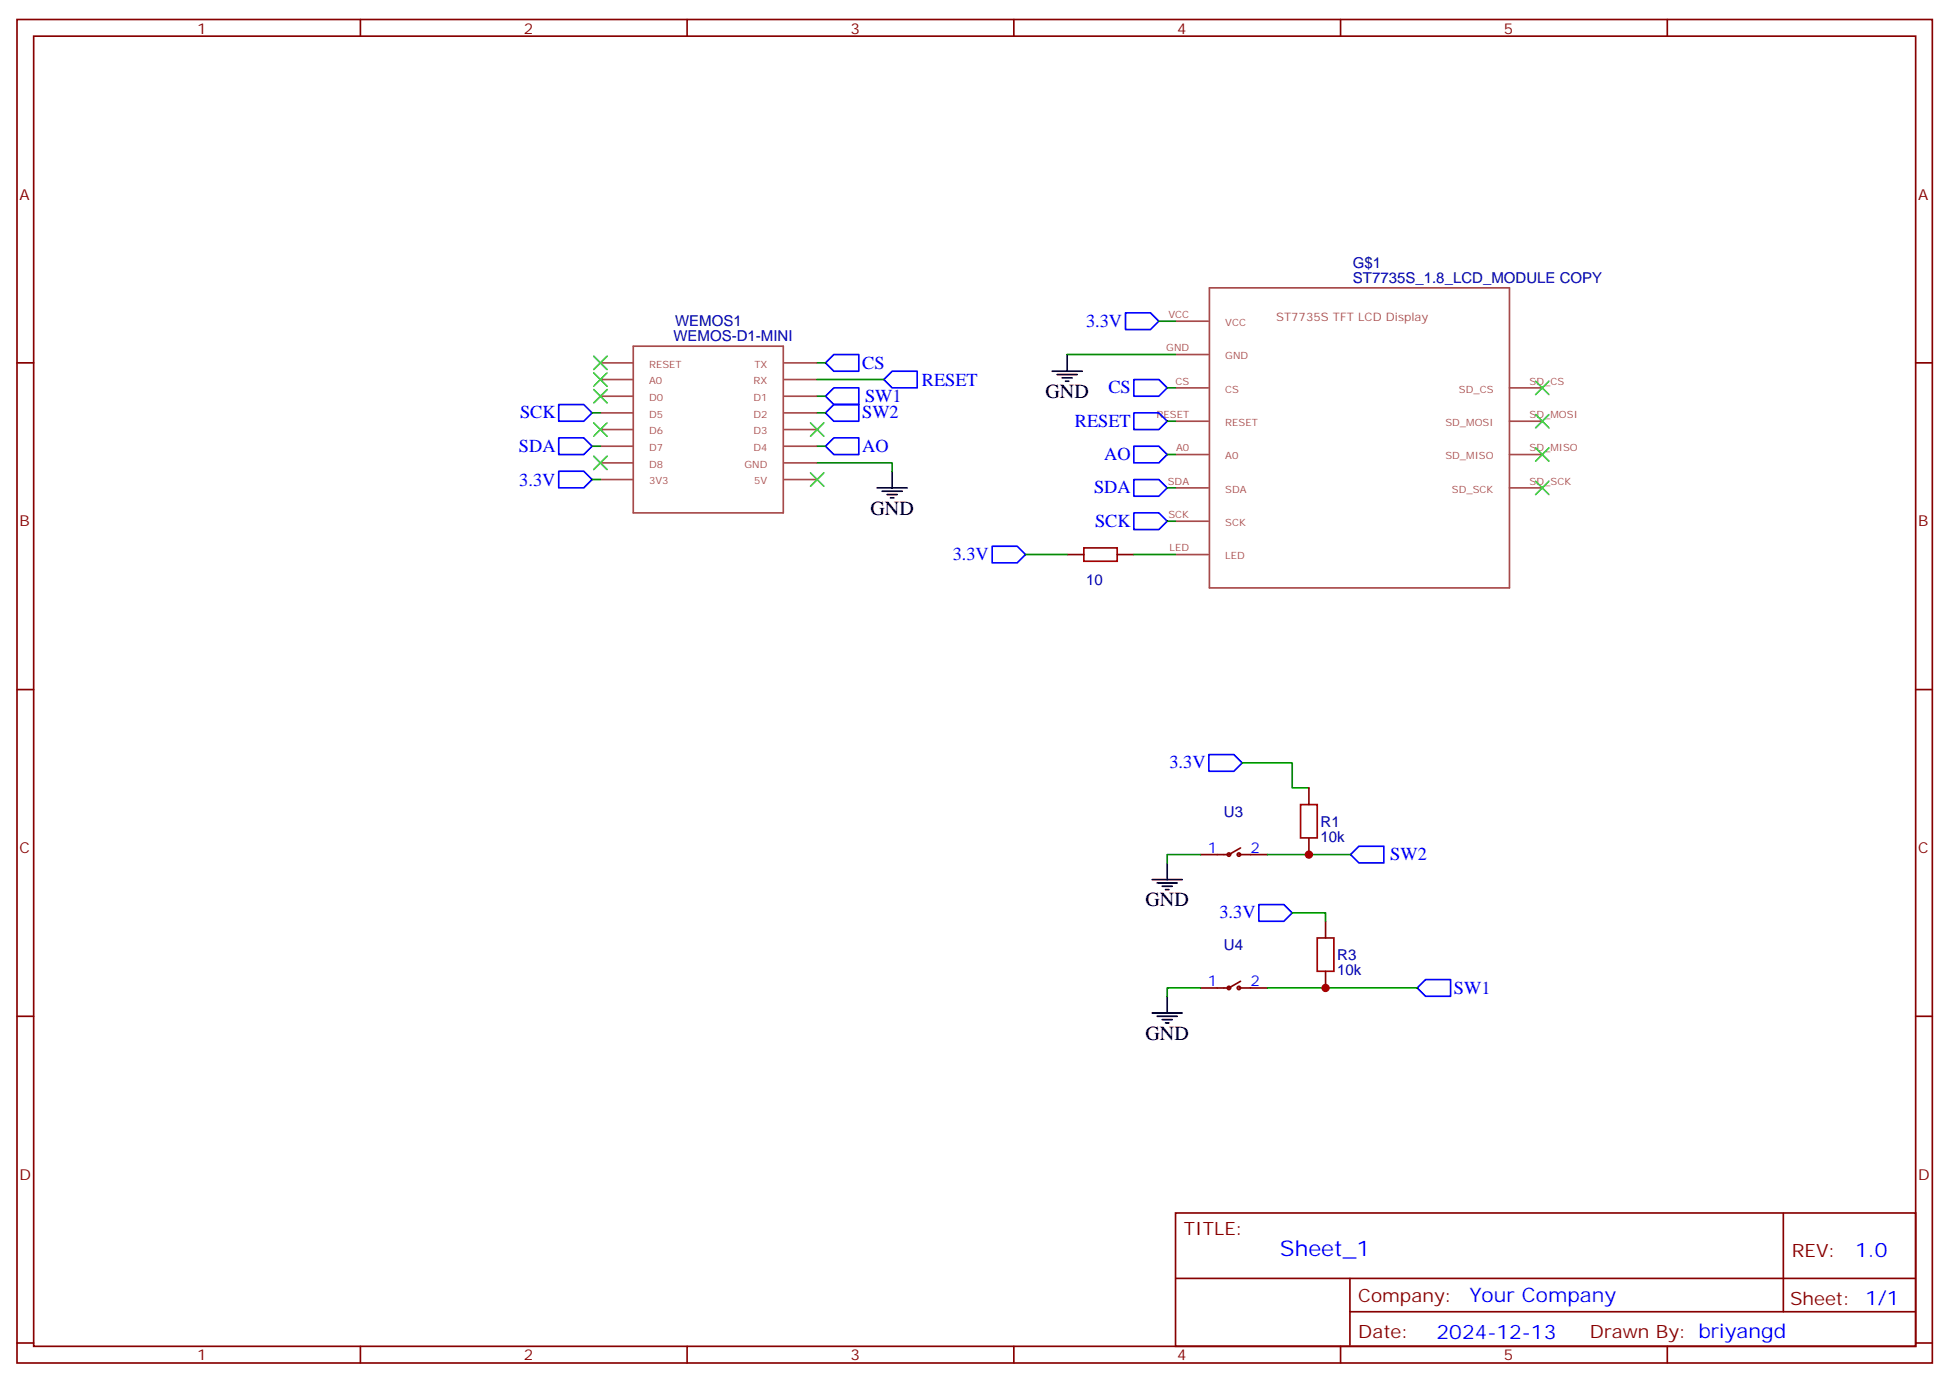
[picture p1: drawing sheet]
<svg xmlns="http://www.w3.org/2000/svg" width="412mm" height="292mm" viewBox="0 0 412 292" stroke-linecap="round" stroke-linejoin="round" font-family="sans-serif">
<g fill="none" stroke="#870000" stroke-width=".35">
<path d="M3.6 4.1h405.3v284.4h-405.3zM7.1 7.7h398.3v277.2h-398.3zM76.3 4.1v3.6M145.4 4.1v3.6M214.6 4.1v3.6M283.7 4.1v3.6M352.8 4.1v3.6M3.6 76.8h3.5M405.4 76.8h3.5M225.8 117.4h3.6M236.4 117.4h3.6M3.6 145.9h3.5"/>
<path d="M405.4 145.9h3.5M262.5 179.5l-2.4 1.4h-6M277 166.8v3.5M277 177.3v3.6M262.2 180.9h6M280.5 195v3.5M3.6 215.1h3.5M262.2 209.1h6M262.5 207.7l-2.4 1.4h-6M280.5 205.6v3.5M405.4 215.1h3.5M248.8 256.7h156.6v28.2h-156.6z"/>
<path d="M377.4 256.7v20.9M248.8 270.6h156.5M285.7 277.6h119.6M285.7 270.6v14.1M3.6 284.2h3.5M76.3 284.9v3.6M145.4 284.9v3.6M214.6 284.9v3.6M283.7 284.9v3.6M352.8 284.9v3.6M405.4 284.2h3.5"/>
<circle cx="260.1" cy="180.9" r=".35"/>
<circle cx="262.2" cy="180.9" r=".35"/>
<circle cx="260.1" cy="209.1" r=".35"/>
<circle cx="262.2" cy="209.1" r=".35"/>
</g>
<g fill="none" stroke="#a64a4a" stroke-width=".35">
<path d="M127.1 76.8h6.9M134 73.3h31.8v35.2h-31.8zM166 76.8h6.9M248.8 68h6.9M248.8 75h6.9M255.9 60.9h63.5v63.5h-63.5zM127.1 80.3h6.9M127.1 83.9h6.9M127.1 87.4h6.9M127.1 90.9h6.9M127.1 94.4h6.9M127.1 98h6.9"/>
<path d="M166 80.3h6.9M166 83.9h6.9M166 87.4h6.9M166 90.9h6.9M166 94.4h6.9M166 98h6.9M248.8 82.1h6.9M248.8 89.1h6.9M248.8 96.2h6.9M319.4 82.1h7M319.4 89.1h7M319.4 96.2h7"/>
<path d="M127.1 101.5h6.9M166 101.5h6.9M248.8 103.3h6.9M248.8 110.3h6.9M248.8 117.4h6.9M319.4 103.3h7"/>
</g>
<g fill="none" stroke="#000" stroke-width=".35">
<path d="M222.7 78.6h6.3M223.7 79.3h4.3M224.8 80h2.1M225.8 75v3.6M188.8 99.7v3.6M225.5 80.7h.7M185.6 103.3h6.4M186.7 104h4.2M187.7 104.7h2.2M188.5 105.4h.7M243.8 186.2h6.4M244.9 186.9h4.2"/>
<path d="M246 187.6h2.1M246.7 188.3h.7M247 182.6v3.6M243.8 214.4h6.4M244.9 215.1h4.2M246 215.8h2.1M246.7 216.5h.7M247 210.9v3.5"/>
</g>
<g fill="none" stroke="#008700" stroke-width=".35">
<path d="M172.9 76.8h1.8M225.8 75h23M245.3 68h3.5M125.3 94.4h1.8M125.3 87.4h1.8M172.9 98h15.9v1.7M172.9 80.3h14.1M172.9 94.4h1.8M172.9 87.4h1.8M172.9 83.9h1.8M247 82.1h1.8M247 89.1h1.8"/>
<path d="M247 96.2h1.8M125.3 101.5h1.8M217 117.4h8.8M240 117.4h8.8M247 103.3h1.8M247 110.3h1.8M262.9 161.5h10.6v5.3h3.5M254.1 180.9h-7.1v1.7M268.2 180.9h17.6M273.5 193.2h7v1.8M254.1 209.1h-7.1v1.8M268.2 209.1h31.7"/>
</g>
<g fill="none" stroke="#00f" stroke-width=".35">
<path d="M176.5 75h5.3v3.6h-5.3l-1.8-1.8zM188.8 78.6h5.3v3.5h-5.3l-1.8-1.8zM238.2 66.2h5.3l1.8 1.8-1.8 1.7h-5.3zM118.3 99.7h5.2l1.8 1.8-1.8 1.8h-5.2zM118.3 92.7h5.2l1.8 1.7-1.8 1.8h-5.2zM118.3 85.6h5.2l1.8 1.8-1.8 1.7h-5.2zM176.5 92.7h5.3v3.5h-5.3l-1.8-1.8zM176.5 82.1h5.3v3.5h-5.3l-1.8-1.7zM176.5 85.6h5.3v3.5h-5.3l-1.8-1.7zM240 80.3h5.3l1.7 1.8-1.7 1.8h-5.3zM240 87.4h5.3l1.7 1.7-1.7 1.8h-5.3zM240 94.4h5.3l1.7 1.8-1.7 1.8h-5.3z"/>
<path d="M210 115.6h5.3l1.7 1.8-1.7 1.7h-5.3zM240 101.5h5.3l1.7 1.8-1.7 1.7h-5.3zM240 108.5h5.3l1.7 1.8-1.7 1.8h-5.3zM255.8 159.7h5.3l1.8 1.8-1.8 1.7h-5.3zM287.6 179.1h5.3v3.5h-5.3l-1.8-1.7zM266.4 191.5h5.3l1.8 1.7-1.8 1.8h-5.3zM299.9 209.1l1.8-1.8h5.3v3.6h-5.3z"/>
</g>
<g fill="none" stroke="#3c3" stroke-width=".35">
<path d="M125.7 75.4l2.8 2.8M125.7 78.9l2.8 2.8M128.5 75.4l-2.8 2.8M128.5 78.9l-2.8 2.8M125.7 82.4l2.8 2.9M125.7 89.5l2.8 2.8M125.7 96.6l2.8 2.8M128.5 82.4l-2.8 2.9M128.5 89.5l-2.8 2.8M128.5 96.6l-2.8 2.8M171.5 89.5l2.8 2.8M174.3 89.5l-2.8 2.8"/>
<path d="M325 80.7l2.8 2.8M325 87.7l2.8 2.9M325 94.8l2.8 2.8M327.8 80.7l-2.8 2.8M327.8 87.7l-2.8 2.9M327.8 94.8l-2.8 2.8M171.5 100.1l2.8 2.8M174.3 100.1l-2.8 2.8M325 101.8l2.8 2.9M327.8 101.8l-2.8 2.9"/>
</g>
<path d="M229.4 116h7v2.8h-7zM275.2 170.3h3.6v7h-3.6zM278.8 198.5h3.5v7.1h-3.5z" fill="none" stroke="#a10000" stroke-width=".35"/>
<g fill="#c00">
<circle cx="277" cy="180.9" r=".88"/>
<circle cx="280.5" cy="209.1" r=".88"/>
</g>
<text font-size="4.6" fill="#00f" x="270.9" y="265.7">Sheet_1</text>
<g font-size="4.2">
<text x="221.3" y="84.2">GND</text>
<text x="184.2" y="108.9">GND</text>
<text x="242.4" y="191.8">GND</text>
<text x="242.4" y="220">GND</text>
</g>
<g font-size="4.2" fill="#00f">
<text x="392.6" y="266">1.0</text>
<text x="311" y="275.5">Your Company</text>
<text x="304" y="283.3">2024-12-13</text>
</g>
<g font-size="3.9" fill="#00f">
<text x="229.8" y="69.1">3.3V</text>
<text x="182.5" y="78.1">CS</text>
<text x="195.1" y="81.6">RESET</text>
<text x="234.6" y="83.3">CS</text>
<text x="110.1" y="88.5">SCK</text>
<text x="182.5" y="88.5">SW2</text>
<text x="183.1" y="85.2">SW1</text>
<text x="109.8" y="95.7">SDA</text>
<text x="182.5" y="95.6">AO</text>
<text x="227.5" y="90.3">RESET</text>
<text x="233.7" y="97.5">AO</text>
<text x="109.9" y="102.8">3.3V</text>
<text x="231.5" y="104.4">SDA</text>
<text x="231.8" y="111.6">SCK</text>
<text x="201.6" y="118.5">3.3V</text>
<text x="247.5" y="162.6">3.3V</text>
<text x="294.2" y="182.1">SW2</text>
<text x="258.1" y="194.4">3.3V</text>
<text x="307.7" y="210.4">SW1</text>
</g>
<g font-size="3.9" fill="#800">
<text x="250.5" y="261.3">TITLE:</text>
<text x="379.2" y="266">REV:</text>
<text x="287.5" y="275.5">Company:</text>
<text x="378.8" y="276.1">Sheet: 1/1</text>
<text x="287.5" y="283.2">Date:</text>
<text x="336.5" y="283.3">Drawn By: briyangd</text>
</g>
<g font-size="3.2" fill="#800">
<text x="41.7" y="7.1">1</text>
<text x="110.8" y="7.1">2</text>
<text x="180" y="7.1">3</text>
<text x="249.1" y="7.1">4</text>
<text x="318.3" y="7.1">5</text>
<text x="4.1" y="42.2">A</text>
<text x="405.9" y="42.2">A</text>
<text x="4.1" y="111.4">B</text>
<text x="405.9" y="111.4">B</text>
<text x="4.1" y="180.5">C</text>
<text x="405.9" y="180.5">C</text>
<text x="4.1" y="249.7">D</text>
<text x="405.9" y="249.7">D</text>
<text x="41.7" y="287.9">1</text>
<text x="110.8" y="287.9">2</text>
<text x="180" y="287.9">3</text>
<text x="249.1" y="287.9">4</text>
<text x="318.3" y="287.9">5</text>
</g>
<g font-size="3.2" fill="#000080">
<text x="286.3" y="59.9">ST7735S_1.8_LCD_MODULE COPY</text>
<text x="286.3" y="56.7">G$1</text>
<text x="142.9" y="69">WEMOS1</text>
<text x="142.5" y="72.2">WEMOS-D1-MINI</text>
<text x="229.8" y="123.8">10</text>
<text x="259" y="172.9">U3</text>
<text x="279.5" y="178.1">10k</text>
<text x="279.5" y="175">R1</text>
<text x="259" y="201.2">U4</text>
<text x="283" y="203.2">R3</text>
<text x="283" y="206.4">10k</text>
</g>
<g font-size="3.2" fill="#00f">
<text x="255.6" y="180.5">1</text>
<text x="264.7" y="180.5">2</text>
<text x="255.6" y="208.7">1</text>
<text x="264.7" y="208.7">2</text>
</g>
<text font-size="2.5" fill="#a54b4b" x="270.1" y="68">ST7735S TFT LCD Display</text>
<g font-size="2.1" fill="#a54b4b">
<text x="247.3" y="67.3">VCC</text>
<text x="259.3" y="69">VCC</text>
<text x="137.4" y="77.8">RESET</text>
<text x="159.6" y="77.8">TX</text>
<text x="246.8" y="74.3">GND</text>
<text x="259.3" y="76.1">GND</text>
<text x="137.4" y="81.4">A0</text>
<text x="159.5" y="81.4">RX</text>
<text x="248.7" y="81.4">CS</text>
<text x="259.3" y="83.1">CS</text>
<text x="308.7" y="83.1">SD_CS</text>
<text x="323.7" y="81.4">SD_CS</text>
<text x="137.4" y="84.9">D0</text>
<text x="137.4" y="88.4">D5</text>
<text x="159.4" y="88.4">D2</text>
<text x="159.4" y="84.9">D1</text>
<text x="244.8" y="88.5">RESET</text>
<text x="323.7" y="88.5">SD_MOSI</text>
<text x="137.4" y="92">D6</text>
<text x="137.4" y="95.5">D7</text>
<text x="159.4" y="95.5">D4</text>
<text x="159.4" y="92">D3</text>
<text x="248.9" y="95.5">A0</text>
<text x="259.3" y="90.2">RESET</text>
<text x="305.9" y="90.2">SD_MOSI</text>
<text x="323.7" y="95.5">SD_MISO</text>
<text x="137.4" y="99">D8</text>
<text x="157.6" y="99">GND</text>
<text x="259.3" y="97.2">A0</text>
<text x="305.9" y="97.2">SD_MISO</text>
<text x="137.4" y="102.5">3V3</text>
<text x="159.6" y="102.5">5V</text>
<text x="247.1" y="102.6">SDA</text>
<text x="259.3" y="104.3">SDA</text>
<text x="307.3" y="104.3">SD_SCK</text>
<text x="323.7" y="102.6">SD_SCK</text>
<text x="247.3" y="109.6">SCK</text>
<text x="259.3" y="111.4">SCK</text>
<text x="247.5" y="116.7">LED</text>
<text x="259.3" y="118.4">LED</text>
</g>
</svg>
